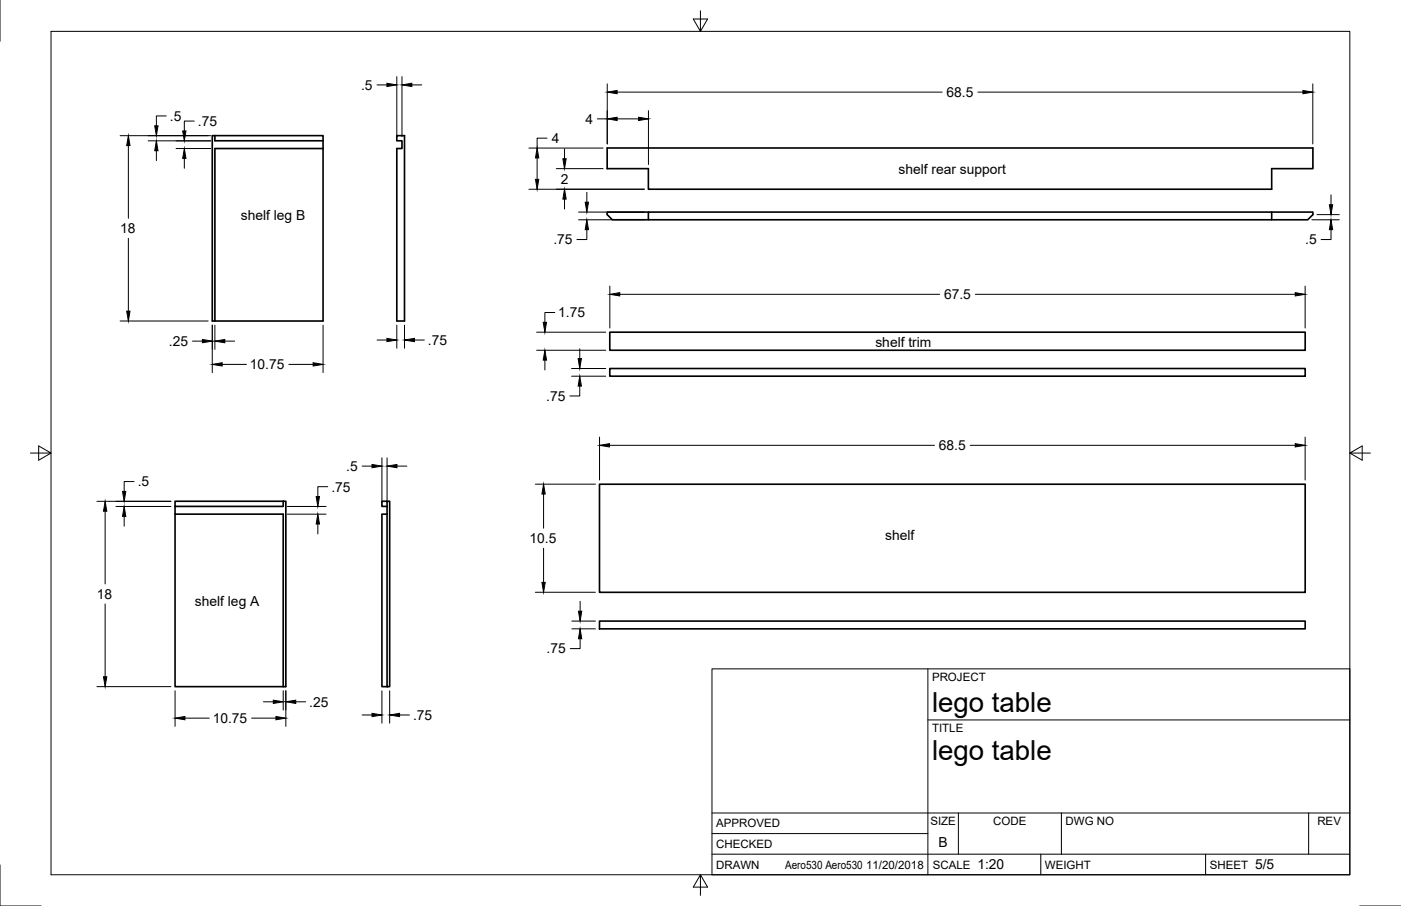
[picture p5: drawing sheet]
<svg xmlns="http://www.w3.org/2000/svg" width="432mm" height="279mm" viewBox="0 0 432 279" stroke-linecap="round" stroke-linejoin="round" font-family="sans-serif">
<!-- layer: Visible -->
<g fill="none" stroke="#000" stroke-width=".51">
<path d="M66.2 41.8v1.6h33.4v-1.6h-34.2v57.2h34.2v-55.6M99.6 45.8h-33.4v53.2M122.3 41.8h2.4v57.2h-2.4v-53.2h1.6v-2.4h-1.6zM187.1 45.6h217.5v6.4h-12.7v6.4h-192.1v-6.4h-12.7zM199.8 65.4h-12.7v.8l1.6 1.6h214.4l1.5-1.6v-.8h-12.7M391.9 65.4h-192.1v2.4M391.9 65.4v2.4M187.9 102.4h214.4v5.6h-214.4zM187.9 113.6h214.4v2.4h-214.4zM54 158.6h33.3v53.2h-33.3zM54 156.2v2.4M87.3 154.6h-33.3v1.6"/>
<path d="M87.3 154.6h.8v57.2h-.8M87.3 154.6v1.6h-33.3M119.3 154.6h.8v57.2h-.8zM119.3 154.6h-1.6v1.6h1.6M119.3 158.6h-1.6v53.2h1.6M184.8 149.3h217.5v33.4h-217.5zM184.8 191.5h217.5v2.4h-217.5z"/>
</g>
<!-- layer: Border -->
<path d="M0 0v12.7M15.7 9.7h400.3v260.1h-400.3zM215.9 3.3v6.4l-2.2-3.8h4.4l-2.2 3.8M9.4 139.7h6.3l-3.8-2.2v4.4l3.8-2.2M416 139.7l3.8 2.2v-4.4l-3.8 2.2h6.4M0 266.7v12.7h12.7M215.9 269.8l2.2 3.8h-4.4l2.2-3.8v6.3M419.1 279.4h12.7" fill="none" stroke="#000" stroke-width=".31"/>
<!-- layer: Titleblock -->
<path d="M219.4 206.3h196.6v63.5h-196.6zM286 206.3v63.5M286 222h130M219.4 257.1h66.6M219.4 250.7h196.6M295.4 250.7v12.7M327.1 250.7v12.7M403.3 250.7v12.7M219.4 263.4h196.6M320.8 263.4v6.4M371.6 263.4v6.4" fill="none" stroke="#000" stroke-width=".31"/>
<!-- layer: Dimensions -->
<g fill="none" stroke="#000" stroke-width=".31">
<path d="M51.2 35.8h-3v3M59.9 37.3h-3.1v3.1M116.2 26.2h3.1M122.3 23.6v18.6M123.9 23.6v18.6M126.9 26.2h3.1M184.1 36.7h3.1M187.2 25.9v18.5M190.2 28.4h100.2M190.2 36.7h6.6M199.9 34.1v16.6M301.4 28.4h100.2"/>
<path d="M404.6 25.9v18.5M37 41.8h28M39.6 44.9v22.4M45.7 43.4h19.3M48.2 46.5v3M54.3 45.8h10.7M56.8 48.9v3M163 58.4h35.6M163 45.7h22.9M165.5 48.7v6.6M168.6 42.6h-3.1v3.1M171.4 52h14.5"/>
<path d="M174 45.9v3.1M180.9 59.3v3.1M39.6 73.5v22.4M174 61.4v3.1M178.3 65.4h20.3M178.3 67.8h20.3M180.9 70.8v3.1h-3.1M404.3 67.8h8.5M405.9 66.2h6.9M410.2 70.8v3.1h-3M410.2 60.1v3M37 99h27.2"/>
<path d="M171 96.4h-3.1v3M188 88.2v13M191 90.8h98.6M300.6 90.8h98.6M402.3 88.2v13M59.3 105.2h3.1M65.4 100.3v14.6M66.2 100.3v7.4M68.5 112.4h7.5M69.3 105.2h3M89 112.4h7.5M99.6 100.3v14.6"/>
<path d="M116.2 104.9h3.1M122.3 100.3v7.1M124.7 100.3v7.1M127.7 104.9h3.1M165.4 108h21.3M165.4 102.4h21.3M167.9 111.1v3M176.1 113.6h10.6M176.1 116h10.6M178.7 119.1v3h-3.1M178.7 107.5v3.1M184.8 134.8v13.2"/>
<path d="M187.8 137.3h100.2M299 137.3h100.2M402.3 134.8v13.2M29.9 154.6h22.8M32.4 157.6v22.5M35.7 156.2h17M38.3 159.2v3.1M41.3 148.5h-3v3.1M88.6 156.2h11.9M88.6 158.6h11.9M101 150.1h-3v3M111.6 143.7h3.1"/>
<path d="M117.7 141.2v13.7M119.3 141.2v13.7M122.3 143.7h3.1M165 149.3h18.5M167.5 152.4v10.5M98 161.6v3.1M167.5 169.1v10.5M32.4 186.2v22.5M165 182.6h18.5M176.3 191.5h7.2M176.3 193.9h7.2M178.8 197v3h-3.1"/>
<path d="M178.8 185.4v3.1M29.9 211.8h22.8M54 213v11M81.2 216.4h3M87.3 213v6M88.1 213v11M91.1 216.4h3.1M117.7 213v10M120.1 213v10M57 221.5h7.5M77.6 221.5h7.4M111.6 220.5h3.1"/>
<path d="M123.1 220.5h3.1"/>
</g>
<g fill="#000" stroke="#000" stroke-width=".31">
<path d="M47.7 38.8h1l-.5 3zM119.3 25.7l3 .5-3 .5zM123.9 26.2l3-.5v1zM187.2 28.4l3-.5v1zM187.2 36.7l3-.5v1zM196.8 36.2l3.1 .5-3.1 .5zM401.6 27.9l3 .5-3 .5zM39.6 41.8l.5 3.1h-1zM48.2 43.4l.5 3.1h-1zM56.8 45.8l.5 3.1h-1zM56.3 40.4h1l-.5 3zM165 55.3h1.1l-.6 3.1z"/>
<path d="M165.5 45.7l.6 3h-1.1zM173.5 49h1l-.5 3zM174 58.4l.5 3h-1zM180.4 62.4h1l-.5 3zM180.9 67.8l.5 3h-1zM409.7 63.1h1l-.5 3.1zM410.2 67.8l.5 3h-1zM39.1 95.9h1l-.5 3.1zM167.4 99.4h1l-.5 3zM188 90.8l3-.5v1zM399.2 90.3l3.1 .5-3.1 .5zM62.4 104.7l3 .5-3 .5z"/>
<path d="M65.4 112.4l3.1-.5v1zM66.2 105.2l3.1-.5v1zM96.5 111.9l3.1 .5-3.1 .5zM119.3 104.4l3 .5-3 .5zM124.7 104.9l3-.5v1zM167.9 108l.5 3.1h-1zM178.2 110.6h1l-.5 3zM178.7 116l.5 3.1h-1zM184.8 137.3l3-.5v1zM399.2 136.8l3.1 .5-3.1 .5zM32.4 154.6l.5 3h-1zM38.3 156.2l.5 3h-1z"/>
<path d="M37.8 151.6h1l-.5 3zM97.5 153.1h1l-.5 3.1zM114.7 143.2l3 .5-3 .6zM119.3 143.7l3-.5v1.1zM167.5 149.3l.5 3.1h-1zM98 158.6l.5 3h-1zM167 179.6h1l-.5 3zM178.3 188.5h1l-.5 3zM178.8 193.9l.5 3.1h-1zM31.9 208.7h1l-.5 3.1zM84.2 215.9l3.1 .5-3.1 .5zM88.1 216.4l3-.5v1z"/>
<path d="M114.7 220l3 .5-3 .5zM120.1 220.5l3-.5v1zM54 221.5l3-.5v1zM85 221l3.1 .5-3.1 .5z"/>
</g>
<g font-size="8.5">
<text x="287.3" y="219.5">lego table</text>
<text x="287.3" y="234.5">lego table</text>
</g>
<g font-size="4.3">
<text x="111.3" y="27.7">.5</text>
<text x="291.8" y="29.9">68.5</text>
<text x="52.4" y="37.3">.5</text>
<text x="61" y="38.8">.75</text>
<text x="180.4" y="38.2">4</text>
<text x="170.1" y="44.1">4</text>
<text x="276.9" y="53.7">shelf rear support</text>
<text x="172.8" y="56.7">2</text>
<text x="37.1" y="71.9">18</text>
<text x="74.2" y="67.9">shelf leg B</text>
<text x="170.6" y="75.4">.75</text>
<text x="402.3" y="75.4">.5</text>
<text x="291" y="92.3">67.5</text>
<text x="172" y="97.9">1.75</text>
<text x="52.1" y="106.7">.25</text>
<text x="131.9" y="106.3">.75</text>
<text x="269.8" y="107.1">shelf trim</text>
<text x="77" y="113.9">10.75</text>
<text x="168.4" y="123.6">.75</text>
<text x="289.4" y="138.8">68.5</text>
<text x="106.7" y="145.2">.5</text>
<text x="42.4" y="150">.5</text>
<text x="102.2" y="151.6">.75</text>
<text x="163.2" y="167.5">10.5</text>
<text x="272.9" y="166.7">shelf</text>
<text x="29.9" y="184.7">18</text>
<text x="60.1" y="186.9">shelf leg A</text>
<text x="168.5" y="201.5">.75</text>
<text x="95.3" y="217.9">.25</text>
<text x="127.3" y="222">.75</text>
<text x="65.6" y="223">10.75</text>
<text x="289.3" y="261.2">B</text>
<text x="301.2" y="268.1">1:20</text>
<text x="386.8" y="268.1">5/5</text>
</g>
<g font-size="3.5">
<text x="287.3" y="210.1">PROJECT</text>
<text x="287.3" y="225.8">TITLE</text>
<text x="220.7" y="255.2">APPROVED</text>
<text x="286.7" y="254.5">SIZE</text>
<text x="306.1" y="254.5">CODE</text>
<text x="328.4" y="254.5">DWG NO</text>
<text x="406" y="254.5">REV</text>
<text x="220.7" y="261.5">CHECKED</text>
<text x="220.7" y="267.9">DRAWN</text>
<text x="242" y="267.9">Aero530 Aero530</text>
<text x="267" y="267.9">11/20/2018</text>
<text x="287.5" y="267.9">SCALE</text>
<text x="322.1" y="267.9">WEIGHT</text>
<text x="372.9" y="267.9">SHEET</text>
</g>
</svg>
